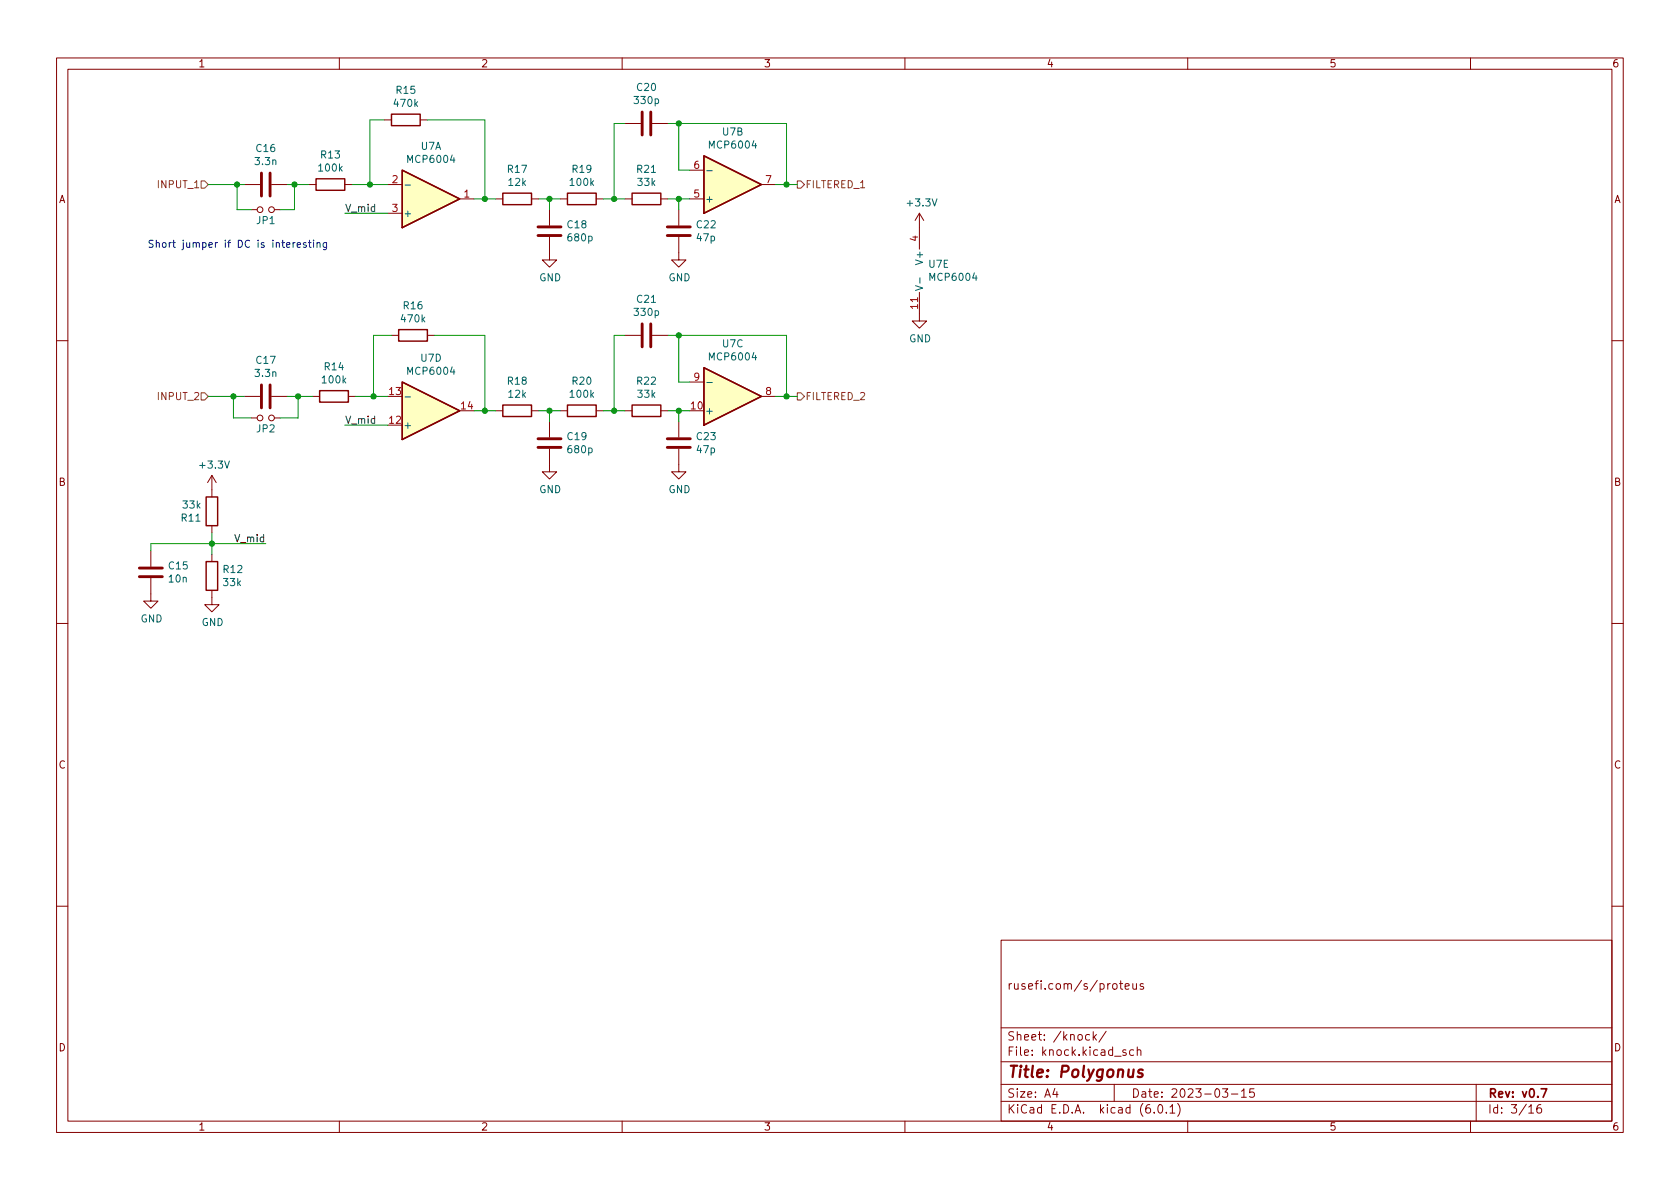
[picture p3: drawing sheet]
<svg xmlns="http://www.w3.org/2000/svg" width="297mm" height="210mm" viewBox="0 0 297 210" stroke-linecap="round" stroke-linejoin="round" font-family="sans-serif">
<g fill="none" stroke="#840000" stroke-width=".18">
<path d="M10 10.2h277v190.1h-277zM12 12.2h273v186.1h-273zM60 10.2v2M110 10.2v2M160 10.2v2M210 10.2v2M260 10.2v2M43.2 32.6h2.8M44.4 37.1h1.1M48 32.6h2.8M48.5 37.1h1M54.6 32.6h1.3"/>
<path d="M61 32.6h1.2M67.9 21.2h1.3M68.6 32.6h2.5M68.6 37.7h2.5M74.3 21.2h1.3M81.3 35.2h2.5M87.6 35.2h1.3M94 35.2h1.2M97.2 37.1v2.8M99.1 35.2h1.2M105.4 35.2h1.3M110.5 35.2h1.3"/>
<path d="M110.5 21.8h2.8M115.3 21.8h2.8M116.8 35.2h1.3M120 37.1v2.8M121.9 35.2h2.6M121.9 30.1h2.6M134.6 32.6h2.6M162.6 37.7v6.4M162.6 37.7l-.8 1.3M162.6 37.7l.7 1.3M69.2 59.3h1.3M75.6 59.3h1.2"/>
<path d="M97.2 41.9v4.1h1.2l-1.2 1.2-1.3-1.2h1.3M110.5 59.3h2.8M115.3 59.3h2.8M120 41.9v4.1h1.3l-1.3 1.2-1.3-1.2h1.3M162.6 51.7v5.1h1.2l-1.2 1.2-1.3-1.2h1.3M10 60.2h2M43.2 70.1h2.8M44.4 73.9h1.1M48 70.1h2.8M48.5 73.9h1M55.2 70.1h1.3M61.6 70.1h1.3"/>
<path d="M87.6 72.6h1.3M94 72.6h1.2M97.2 79.4v4h1.2l-1.2 1.3-1.3-1.3h1.3M97.2 74.5v2.8M99.1 72.6h1.2M105.4 72.6h1.3M110.5 72.6h1.3M116.8 72.6h1.3M120 79.4v4h1.3l-1.3 1.3-1.3-1.3h1.3M120 74.5v2.8M121.9 67.6h2.6M134.6 70.1h2.6"/>
<path d="M285 60.2h2M26.7 97.4v2.8M37.5 84.1v3.8M37.5 93v1.2M37.5 98v1.3M37.5 84.1l-.8 1.2M37.5 84.1l.7 1.2M10 110.2h2M26.7 102.2v4.1h1.2l-1.2 1.3-1.3-1.3h1.3M37.5 104.4v2.5h1.2l-1.2 1.3-1.3-1.3h1.3M285 110.2h2M10 160.2h2"/>
<path d="M177 166.3h108v32h-108zM196.8 174.1l.2-.2 .4 .2 .1 .5-.1 .3h-.4l-.2-.1zM197.9 173.9h.6M198.1 173.4v1.3l.4 .2M198.9 174.4l.7-.1v-.3l-.5-.1-.2 .2 .1 .8h.6M200.3 173.9l.1 1h.3l.2-.1M200.9 173.9v1M202.1 174l-.3-.1-.2 .2v.3l.5 .1v.4h-.5M285 160.2h2M60 198.3v2M110 198.3v2M160 198.3v2"/>
<path d="M177 194.8h108M177 191.8h108M177 187.8h108M177 181.8h108M186.5 192.5l-.4 1h1M186.9 193v1M192.6 183l-.4-.1-.3 .3v.4l.2 .3h.5M193.3 182.4v1.5M193.4 183.4l.5 .5M193.9 182.9l-.6 .6M195.6 182.4l-1.3 1.9M197 191.8v3"/>
<path d="M199.1 185.7l-.4-.1-.2 .2 .1 .3 .5 .1v.4h-.6M200.4 185.7l-.4-.1-.3 .3v.4l.2 .3h.5M201.1 185.8l.2-.2 .3 .1 .1 .9M201.1 185.1v1.5M204.1 196.7v.1M204.9 195.4l.2-.1a.81 .81 0 0 1 .6 .7 .81 .81 0 0 1-.3 .8h-.2a.81 .81 0 0 1-.6-.6 .81 .81 0 0 1 .3-.8zM206.2 196.7v.1M206.9 195.8l.4-.5v1.5M206.9 196.8h.8M208.2 195.1a1.72 1.72 0 0 1 0 2.3M210 198.3v2M216.1 192.5h1l-.5 .6 .4 .1v.7l-.2 .1h-.4l-.3-.1"/>
<path d="M217.7 193.5h1.2M219.5 193l.4-.5v1.5M219.5 194h.9M221.7 192.5h-.7l-.1 .7 .2-.1 .5 .1 .2 .2-.1 .5-.2 .1-.6-.1M260 198.3v2M261 191.8v6.5M270.3 195.8l.4-.5v1.5M270.3 196.8h.9M272.4 195.3a.59 .59 0 0 0-.7 .7v.5l.2 .3h.4l.2-.1 .1-.5-.2-.2-.4-.1-.3 .3"/>
<circle cx="46" cy="37.1" r=".51"/>
<circle cx="48" cy="37.1" r=".51"/>
<circle cx="46" cy="73.9" r=".51"/>
<circle cx="48" cy="73.9" r=".51"/>
</g>
<path d="M272.5 192.5h1l-.7 1.5" fill="none" stroke="#840000" stroke-width=".3"/>
<path d="M202 189.2a.49 .49 0 0 0-.7 .3v.2l.7 .2v.2l-.1 .3-.2 .1-.6-.1" fill="none" stroke="#840000" stroke-width=".4"/>
<g fill="none" stroke="#840000" stroke-width=".51">
<path d="M113.5 19.8v4.1M115.1 19.8v4.1M46.2 30.6v4.1M47.8 30.6v4.1M95.1 40.1h4.1M95.1 41.7h4.1M113.5 57.3v4M115.1 57.3v4M118 40.1h4M118 41.7h4M46.2 68.1v4M47.8 68.1v4"/>
<path d="M95.1 77.6h4.1M95.1 79.1h4.1M118 77.6h4M118 79.1h4M24.6 100.5h4.1M24.6 102h4.1"/>
</g>
<g fill="none" stroke="#840000" stroke-width=".25">
<path d="M55.9 31.6h5.1v2h-5.1zM69.2 20.2h5.1v2h-5.1zM71.1 30.1l10.2 5.1-10.2 5.1zM88.9 34.2h5.1v2h-5.1zM100.3 34.2h5.1v2h-5.1zM111.8 34.2h5v2h-5zM124.5 27.6l10.1 5-10.1 5.1zM70.5 58.3h5.1v2h-5.1zM56.5 69.1h5.1v2h-5.1zM71.1 67.6l10.2 5-10.2 5.1zM88.9 71.6h5.1v2.1h-5.1zM100.3 71.6h5.1v2.1h-5.1z"/>
<path d="M111.8 71.6h5v2.1h-5zM124.5 65l10.1 5.1-10.1 5.1zM36.4 87.9h2.1v5.1h-2.1zM36.4 99.3h2.1v5.1h-2.1z"/>
</g>
<g fill="#ffffc2" stroke="#ffffc2" stroke-width=".18">
<path d="M124.5 65l10.1 5.1-10.1 5.1z"/>
<path d="M71.1 30.1l10.2 5.1-10.2 5.1z"/>
<path d="M71.1 67.6l10.2 5-10.2 5.1z"/>
<path d="M124.5 27.6l10.1 5-10.1 5.1z"/>
</g>
<path d="M71.6 32.7h1M125 30.2h.9M161.9 50.5l1.2 .4-1.2 .5M162.7 49.1v1M71.6 70.2h1M125 67.6h.9" fill="none" stroke="#006464" stroke-width=".18"/>
<path d="M35.6 32h.6l.6 .6-.6 .7h-.6zM141 32h.6l.6 .6-.6 .7h-.6zM35.6 69.5h.6l.6 .6-.6 .6h-.6zM141 69.5h.6l.6 .6-.6 .6h-.6z" fill="none" stroke="#725600" stroke-width=".18"/>
<path d="M51.8 42.9v.8M52.2 42.9l-.4 .2M52.5 43.3l.6-.1v-.2l-.4-.1-.2 .2 .1 .6h.5M54.1 43l-.3-.1-.2 .2 .1 .2 .4 .1v.3h-.5M54.5 42.9h.5M54.7 42.5v1.1l.3 .1M55.4 42.5v.1M55.4 42.9v.8M56 43l.2-.1 .3 .1 .1 .7M56 42.9v.8M57.7 42.9v1l-.2 .3-.3-.1M57.7 43l-.3-.1-.3 .2 .2 .6h.4" fill="none" stroke="#0000c2" stroke-width=".18"/>
<g fill="none" stroke="#009600" stroke-width=".18">
<path d="M36.8 32.6h6.4M41.9 32.6v4.5h2.5M50.8 32.6h3.8M52.1 32.6v4.5h-2.6M61 37.7h7.6M62.2 32.6h6.4M67.9 21.2h-2.5v11.4M75.6 21.2h10.1v14M83.8 35.2h3.8M95.2 35.2h3.9M97.2 35.2v1.9M106.7 35.2h3.8"/>
<path d="M110.5 21.8h-1.9v13.4M118.1 21.8h21v10.8M118.1 35.2h3.8M120 21.8v8.3h1.9M120 35.2v1.9M137.2 32.6h3.8M69.2 59.3h-3.2v10.8M76.8 59.3h8.9v13.3M110.5 59.3h-1.9v13.3M118.1 59.3h21v10.8M120 59.3v8.3h1.9M36.8 70.1h6.4"/>
<path d="M41.3 70.1v3.8h3.1M50.8 70.1h4.4M52.7 70.1v3.8h-3.2M61 75.2h7.6M62.9 70.1h5.7M83.8 72.6h3.8M95.2 72.6h3.9M97.2 72.6v1.9M106.7 72.6h3.8M118.1 72.6h3.8M120 72.6v1.9M137.2 70.1h3.8"/>
<path d="M37.5 94.2v3.8M47 96.1h-20.3v1.3"/>
</g>
<g fill="#009600" stroke="#009600" stroke-width=".18">
<circle cx="120" cy="59.3" r=".46"/>
<circle cx="120" cy="72.6" r=".46"/>
<circle cx="108.6" cy="72.6" r=".46"/>
<circle cx="139.1" cy="70.1" r=".46"/>
<circle cx="97.2" cy="72.6" r=".46"/>
<circle cx="52.7" cy="70.1" r=".46"/>
<circle cx="66" cy="70.1" r=".46"/>
<circle cx="37.5" cy="96.1" r=".46"/>
<circle cx="85.7" cy="72.6" r=".46"/>
<circle cx="41.3" cy="70.1" r=".46"/>
<circle cx="65.4" cy="32.6" r=".46"/>
<circle cx="41.9" cy="32.6" r=".46"/>
<circle cx="85.7" cy="35.2" r=".46"/>
<circle cx="52.1" cy="32.6" r=".46"/>
<circle cx="108.6" cy="35.2" r=".46"/>
<circle cx="120" cy="21.8" r=".46"/>
<circle cx="139.1" cy="32.6" r=".46"/>
<circle cx="120" cy="35.2" r=".46"/>
<circle cx="97.2" cy="35.2" r=".46"/>
</g>
<text font-size="2.8" fill="#840000" x="178" y="190.6">Title: Polygonus</text>
<g font-size="2.1" fill="#840000">
<text x="178" y="175">rusefi.com/s/proteus</text>
<text x="178" y="184">Sheet: /knock/</text>
<text x="178" y="186.7">File: knock.kicad_sch</text>
<text x="178" y="196.9">KiCad E.D.A. kicad (6.0.1)</text>
<text x="178" y="194.1">Size: A4</text>
<text x="200" y="194.1">Date: 2023-03-15</text>
<text x="263" y="194.1">Rev: v0.7</text>
<text x="263" y="196.9">Id: 3/16</text>
</g>
<g font-size="1.8" fill="#840000">
<text x="35" y="11.9">1</text>
<text x="85" y="11.9">2</text>
<text x="135" y="11.9">3</text>
<text x="185" y="11.9">4</text>
<text x="235" y="11.9">5</text>
<text x="285" y="11.9">6</text>
<text x="10.3" y="35.9">A</text>
<text x="285.3" y="35.9">A</text>
<text x="10.3" y="85.9">B</text>
<text x="285.3" y="85.9">B</text>
<text x="10.3" y="135.9">C</text>
<text x="285.3" y="135.9">C</text>
<text x="10.3" y="185.9">D</text>
<text x="285.3" y="185.9">D</text>
<text x="35" y="199.9">1</text>
<text x="85" y="199.9">2</text>
<text x="135" y="199.9">3</text>
<text x="185" y="199.9">4</text>
<text x="235" y="199.9">5</text>
<text x="285" y="199.9">6</text>
</g>
<g font-size="1.8" fill="#006464">
<text x="70.1" y="16.6">R15</text>
<text x="112.7" y="16.1">C20</text>
<text x="69.8" y="18.9">470k</text>
<text x="112.3" y="18.4">330p</text>
<text x="127.8" y="23.9">U7B</text>
<text x="45.2" y="29.2">3.3n</text>
<text x="45.4" y="26.9">C16</text>
<text x="56.8" y="28">R13</text>
<text x="72.3" y="28.8">MCP6004</text>
<text x="74.4" y="26.5">U7A</text>
<text x="125.6" y="26.3">MCP6004</text>
<text x="56.5" y="30.3">100k</text>
<text x="89.8" y="30.6">R17</text>
<text x="90" y="32.9">12k</text>
<text x="100.9" y="32.9">100k</text>
<text x="101.2" y="30.6">R19</text>
<text x="112.7" y="30.6">R21</text>
<text x="112.8" y="32.9">33k</text>
<text x="124.6" y="35.8">+</text>
<text x="45.4" y="39.6">JP1</text>
<text x="71.2" y="38.3">+</text>
<text x="100.4" y="40.4">C18</text>
<text x="123.2" y="40.4">C22</text>
<text x="160.6" y="36.5">+3.3V</text>
<text x="100.5" y="42.7">680p</text>
<text x="123.3" y="42.7">47p</text>
<text x="163.2" y="46.4" transform="rotate(-90 163.2 46.4)">V+</text>
<text x="164.2" y="47.3">U7E</text>
<text x="95.3" y="49.7">GND</text>
<text x="112.7" y="53.5">C21</text>
<text x="118.2" y="49.7">GND</text>
<text x="164.6" y="49.7">MCP6004</text>
<text x="71.1" y="57">470k</text>
<text x="71.4" y="54.7">R16</text>
<text x="112.3" y="55.8">330p</text>
<text x="45.4" y="64.3">C17</text>
<text x="57.4" y="65.5">R14</text>
<text x="74.4" y="64">U7D</text>
<text x="125.6" y="63.7">MCP6004</text>
<text x="127.8" y="61.4">U7C</text>
<text x="160.7" y="60.5">GND</text>
<text x="45.2" y="66.6">3.3n</text>
<text x="57.1" y="67.8">100k</text>
<text x="72.3" y="66.3">MCP6004</text>
<text x="89.8" y="68">R18</text>
<text x="90" y="70.3">12k</text>
<text x="100.9" y="70.3">100k</text>
<text x="101.2" y="68">R20</text>
<text x="112.7" y="68">R22</text>
<text x="112.8" y="70.3">33k</text>
<text x="45.4" y="76.4">JP2</text>
<text x="71.2" y="75.8">+</text>
<text x="100.4" y="77.8">C19</text>
<text x="123.2" y="77.8">C23</text>
<text x="124.6" y="73.3">+</text>
<text x="35.5" y="82.8">+3.3V</text>
<text x="100.5" y="80.1">680p</text>
<text x="123.3" y="80.1">47p</text>
<text x="32.4" y="89.9">33k</text>
<text x="95.3" y="87.2">GND</text>
<text x="118.2" y="87.2">GND</text>
<text x="32.1" y="92.2">R11</text>
<text x="29.9" y="100.7">C15</text>
<text x="39.5" y="101.3">R12</text>
<text x="29.9" y="103">10n</text>
<text x="39.6" y="103.6">33k</text>
<text x="24.8" y="110.1">GND</text>
<text x="35.6" y="110.7">GND</text>
</g>
<g font-size="1.8" fill="#a90000">
<text x="122.7" y="29.8">6</text>
<text x="69.4" y="32.4">2</text>
<text x="82.1" y="34.9">1</text>
<text x="122.7" y="34.9">5</text>
<text x="135.4" y="32.4">7</text>
<text x="69.4" y="37.5">3</text>
<text x="162.3" y="42.7" transform="rotate(-90 162.3 42.7)">4</text>
<text x="162.3" y="54.6" transform="rotate(-90 162.3 54.6)">11</text>
<text x="68.9" y="69.8">13</text>
<text x="122.7" y="67.3">9</text>
<text x="135.4" y="69.8">8</text>
<text x="68.9" y="74.9">12</text>
<text x="81.6" y="72.4">14</text>
<text x="122.2" y="72.4">10</text>
</g>
<g font-size="1.8" fill="#725600">
<text x="28.2" y="33.3">INPUT_1</text>
<text x="142.3" y="33.3">FILTERED_1</text>
<text x="28.2" y="70.7">INPUT_2</text>
<text x="142.3" y="70.7">FILTERED_2</text>
</g>
<g font-size="1.8" fill="#0f0f0f">
<text x="61" y="37.5">V_mid</text>
<text x="61" y="74.9">V_mid</text>
<text x="41.7" y="95.9">V_mid</text>
</g>
<text font-size="1.8" fill="#0000c2" x="26" y="43.8">Short jumper if DC is interesting</text>
</svg>
